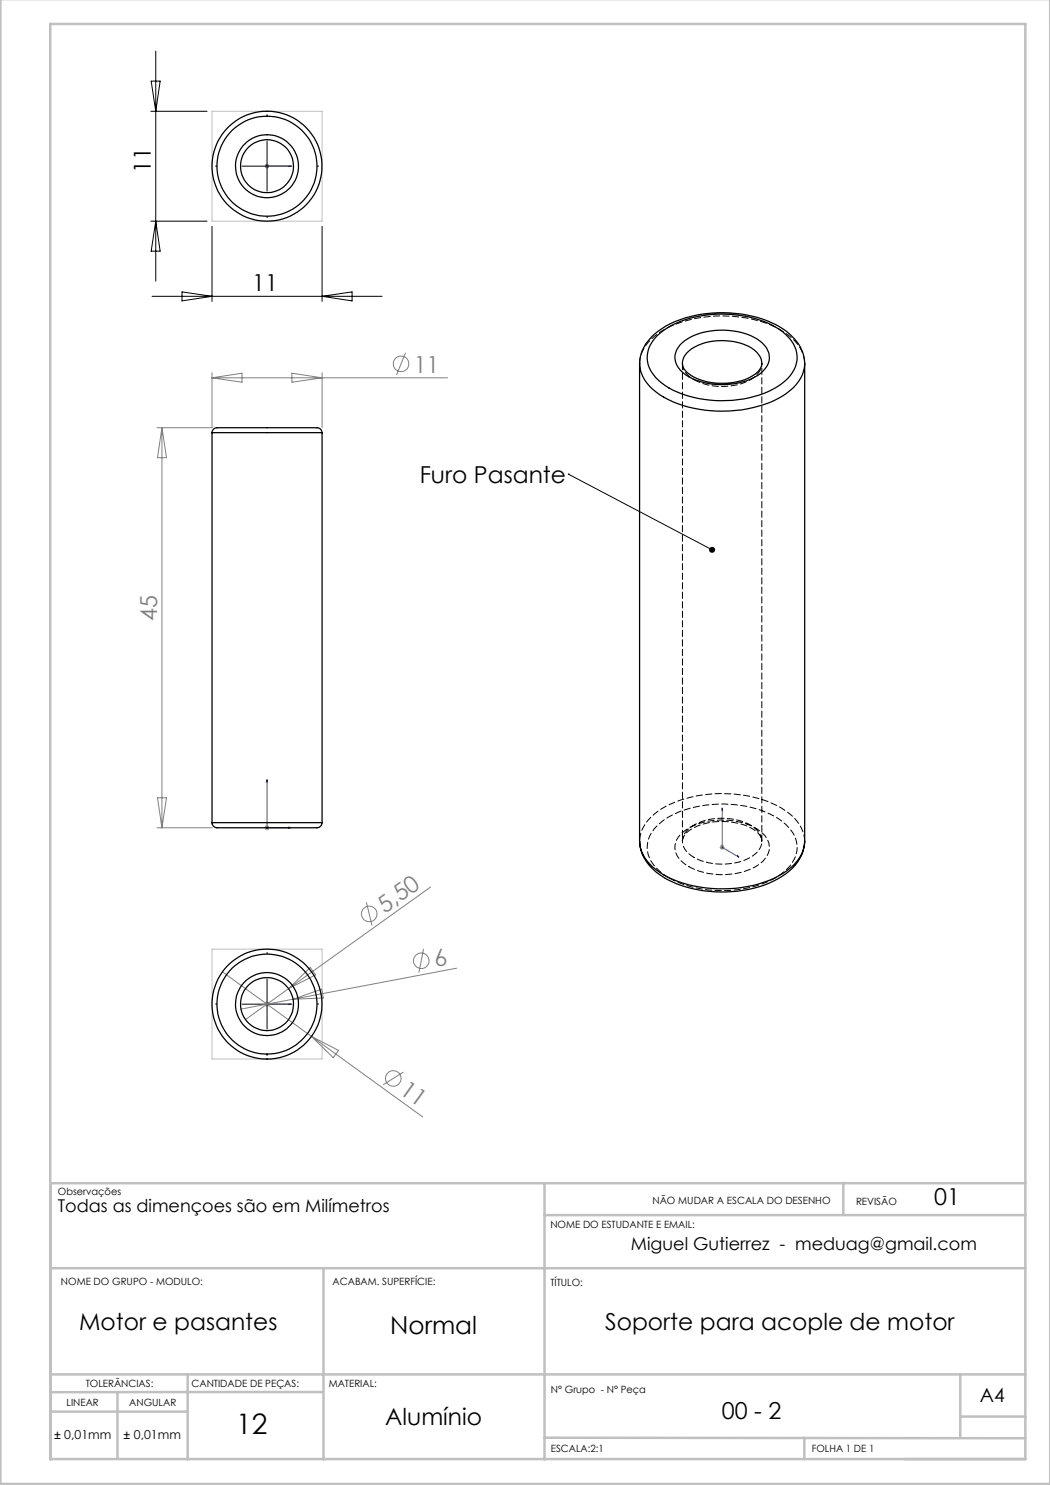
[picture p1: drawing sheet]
<svg xmlns="http://www.w3.org/2000/svg" width="210mm" height="297mm" viewBox="0 0 210 297" stroke-linecap="round" stroke-linejoin="round" font-family="sans-serif">
<g fill="none" stroke="#808080" stroke-width=".2">
<path d="M52.9 33.2h1M53.1 32.9l.7 .7M53.4 32.7v1.1M53.8 32.9l-.7 .7M42.4 74.5v11h-11M42.4 75.6h47.1M42.4 75.6l6-1v1.8zM58.4 74.6l6 1-6 .8zM64.4 74.5v11M81.1 70.6l-1.8 4.4M32.4 85.5v80.1M32.4 85.5l.9 6h-1.8z"/>
<path d="M31.5 159.6h1.8l-.9 6zM31.4 165.6h11M52.9 165.6h1M53.1 165.2l.7 .7M53.4 165.1v.9M53.8 165.2l-.7 .7M86.1 177.4l-37 26.5M143.9 169.5h1M144.1 169.1l.7 .7M144.4 169v1M144.8 169.1l-.7 .7M44.5 194.4l17.8 12.9"/>
<path d="M57.7 197.7l4.4-4.2 1 1.5zM58.6 199.8l-10.4 2M58.6 199.8l5.7-2 .4 1.8zM73.3 180.4l1.1 4.7M84.7 189.8l-.9 4.7M91.3 193.6l-32.7 6.2M52.9 200.8h1M53.1 200.5l.7 .7M53.4 200.3v1M53.8 200.5l-.7 .7M62.3 207.3l22.2 16.1M62.3 207.3l5.4 2.8-1.1 1.4z"/>
<path d="M80.7 214.4l-4.1 2.6"/>
<circle cx="80.2" cy="72.8" r="1.55"/>
<circle cx="73.8" cy="182.8" r="1.54"/>
<circle cx="84.3" cy="192.2" r="1.55"/>
<circle cx="78.6" cy="215.7" r="1.55"/>
</g>
<g fill="none" stroke="#00f" stroke-width=".2">
<path d="M53.3 33.2h.2zM53.4 33.2h.1M53.4 33.2h4.8M58.2 33.2h-.5h.5M53.4 155.9l.1 .5h-.2zM53.4 155.9v9.7h4.8M57.7 165.4l.5 .2-.5 .1zM144.4 161.6l.1 .5-.1-.1zM144.4 161.6v7.9l3.4 1.9M147.5 171.1l.3 .3-.3-.1zM53.3 200.8h.2zM53.4 200.8h.1"/>
<path d="M53.4 200.8h4.8M58.2 200.8h-.5h.5"/>
</g>
<path d="M43.4 33.2h-.3M53.4 23.2v-.3M63.4 33.2h.3M53.4 43.2v.3M53.4 190.8v-.3M43.4 200.8h-.3M53.4 210.8v.3M63.4 200.8h.3" fill="none" stroke="#000" stroke-width=".2" stroke-dasharray="15.2 1.3 1.3 1.3"/>
<g fill="none" stroke="#000" stroke-width=".2">
<path d="M30.2 16.2h1.8l-.8 6.1zM31.2 10.2v46M30.2 22.3h11.2M48.4 33.2h10M53.4 28.3v9.9M30.2 44.2h11.2M30.4 59.3h46M31.2 44.2l.8 6h-1.8zM36.4 58.4l6 .9-6 .9zM42.4 45.3v15M64.4 45.3v15M64.4 59.3l6-.9v1.8z"/>
<path d="M113.7 94.8h.1M113.7 94.8l28.7 15.2M53.4 195.8v10M48.4 200.8h10"/>
</g>
<path d="M42.4 22.3h22v21.9h-22zM42.4 189.8h22v22h-22z" fill="none" stroke="#c0c0c0" stroke-width=".2"/>
<g fill="none" stroke="#c0c0c0" stroke-width=".5">
<path d="M.1 -.1v296.9h209.9v-296.9M10.1 4.8h195v287h-195zM108.9 236.6v55.3M168.7 236.6v6.3M205.1 236.6h-195v55.3M10.1 253.6h195M64.7 253.6v38.3M108.9 243h96.2M10.4 274.9h194.7M23.5 278.4v13.3M37.3 278.4h27.3M37.5 278.4h-27.5"/>
<path d="M37.5 274.9v17M192.1 274.8v12.7M10.2 282.3h27.3M108.9 287.5l96.2 .2M160.9 287.5v4.3M192.1 283.3h13"/>
</g>
<path d="M142 109.6a.59 .59 0 0 1 .7-.1 .59 .59 0 0 1 .2 .7l-.5-.2 .5 .2a.59 .59 0 0 1-.8 .3 .59 .59 0 0 1-.1-.9z" fill="#000"/>
<g fill="#00f">
<path d="M57.7 165.4l.5 .2-.5 .1zM53.4 155.9l.1 .5h-.2z"/>
<path d="M57.7 33.2h.5zM53.3 33.2h.2zM57.7 200.8h.5zM53.3 200.8h.2z"/>
<path d="M147.5 171.1l.3 .3-.3-.1zM144.4 161.6l.1 .5-.1-.1z"/>
</g>
<g fill="none" stroke="#000" stroke-width=".25">
<path d="M128 72.7a8.4 8.4 0 0 1 4.4-7 24 24 0 0 1 17.9-2.5 14.9 14.9 0 0 1 9.5 5.8 6.6 6.6 0 0 1-1.8 9.1 21.4 21.4 0 0 1-13.3 4.1 21.6 21.6 0 0 1-14.2-4.4 7.2 7.2 0 0 1-2.6-5.1v95.5a7.8 7.8 0 0 0 4 6.3 25.5 25.5 0 0 0 20.9 2 12.5 12.5 0 0 0 7.7-6l.4-1.4v-.9M131.4 67.2a18.3 18.3 0 0 1 12.2-4.4 21.2 21.2 0 0 1 12.9 3.6 6.2 6.2 0 0 1 2.6 6.9 10.4 10.4 0 0 1-6.3 5.4 23.8 23.8 0 0 1-19-1.1 7.7 7.7 0 0 1-4.4-6 5.9 5.9 0 0 1 2-4.4zM136 69a12.6 12.6 0 0 1 10.8-2.8 9.4 9.4 0 0 1 6.5 3.4 3.7 3.7 0 0 1-1.1 5 14.1 14.1 0 0 1-12.3 1.7 6.3 6.3 0 0 1-4.9-4.2 3.8 3.8 0 0 1 1-3.1zM137.4 70.6a11.2 11.2 0 0 1 10.2-2.1 6.3 6.3 0 0 1 4.6 3.3 2.7 2.7 0 0 1-1.6 3.3 12.7 12.7 0 0 1-12.8-.3 2.57 2.57 0 0 1-.4-4.2zM160.9 72.7v95.5M42.4 86.5a1.17 1.17 0 0 1 1.6-1h14.5a22.5 22.5 0 0 1 5.5 .2l.2 .3 .2 .5M42.4 86.5h22M42.4 86.5v78M64.4 86.5v78M42.4 164.5a1.17 1.17 0 0 0 1.6 1.1h14.5a22.5 22.5 0 0 0 5.5-.2l.2-.3 .2-.6M42.4 164.5h22M128 168.3a8.8 8.8 0 0 0 5.1 7.4 25 25 0 0 0 22.4 .1 9 9 0 0 0 5.4-7.5"/>
<circle cx="53.4" cy="33.3" r="6.3"/>
<circle cx="53.4" cy="33.2" r="10"/>
<circle cx="53.4" cy="33.2" r="11"/>
<circle cx="53.4" cy="33.2" r="5.3"/>
<circle cx="53.4" cy="200.8" r="11"/>
<circle cx="53.4" cy="200.8" r="5.3"/>
<circle cx="53.4" cy="200.8" r="6.3"/>
<circle cx="53.4" cy="200.8" r="10"/>
</g>
<path d="M127.9 72.7a7.7 7.7 0 0 1 3.7-6 24 24 0 0 1 16.1-3.3 18.2 18.2 0 0 1 11.3 4.8 6.9 6.9 0 0 1 1.9 4.5M136.5 72.7v95.5M136.5 72.7a3.8 3.8 0 0 0 2.3 3.2M138.8 75.9a12.1 12.1 0 0 0 11.9-.4l.5-.4a3.8 3.8 0 0 0 1.1-1.8M152.4 72.9v-.2M133.8 175.6a7.6 7.6 0 0 1-4.4-6 7.3 7.3 0 0 1 4-6 23.5 23.5 0 0 1 17.9-1.8 11.8 11.8 0 0 1 7.7 5.5 5.8 5.8 0 0 1-2.2 7 19.6 19.6 0 0 1-12.7 3.8 21.1 21.1 0 0 1-10.3-2.5M136.5 168.2a3.8 3.8 0 0 1 2.8-2.9 13.1 13.1 0 0 1 11.8 .9l.9 .9 .4 1.1M137.8 173.3a14.5 14.5 0 0 0 13.8-.3 3.9 3.9 0 0 0 1.7-5.4 10.4 10.4 0 0 0-8.3-3.6 11.9 11.9 0 0 0-9 3 3.6 3.6 0 0 0 .6 5.5l1.2 .8M138.8 171.5a3.5 3.5 0 0 1-2-4.5 8 8 0 0 1 6.7-3.3 10.7 10.7 0 0 1 7.8 2.3 3.1 3.1 0 0 1-.6 5 12.1 12.1 0 0 1-11.9 .5M152.4 168.2v-95.5M160.9 168.2a7.7 7.7 0 0 0-4-6.2 24.9 24.9 0 0 0-18.6-2.6 15.5 15.5 0 0 0-9.2 5.3 6.7 6.7 0 0 0-1.2 3.5" fill="none" stroke="#000" stroke-width=".2" stroke-dasharray="1.3 .6"/>
<text font-size="5.6" x="47.2" y="286.8">12</text>
<text font-size="4.9" x="78.1" y="266.8">Normal</text>
<g font-size="4.7">
<text x="30.2" y="34.7" transform="rotate(-90 30.2 34.7)">11</text>
<text x="50.5" y="58.2">11</text>
<text x="83.9" y="96.5">Furo Pasante</text>
<text x="186.8" y="240.9">01</text>
<text x="15.8" y="266">Motor e pasantes</text>
<text x="121" y="266">Soporte para acople de motor</text>
<text x="77.1" y="285">Alumínio</text>
<text x="144.4" y="283.8">00 - 2</text>
</g>
<g font-size="4.7" fill="#808080">
<text x="82.7" y="74.5">11</text>
<text x="31.4" y="124.2" transform="rotate(-90 31.4 124.2)">45</text>
<text x="76.9" y="182.7" transform="rotate(-36 76.9 182.7)">5,50</text>
<text x="87.1" y="193.4" transform="rotate(-11 87.1 193.4)">6</text>
<text x="79.7" y="218.6" transform="rotate(36 79.7 218.6)">11</text>
</g>
<text font-size="3.9" x="196" y="280.4">A4</text>
<g font-size="3.5">
<text x="11.6" y="242.4">Todas as dimençoes são em Milímetros</text>
<text x="126.2" y="250.1">Miguel Gutierrez - meduag@gmail.com</text>
</g>
<g font-size="2.5">
<text x="10.8" y="287.8">± 0,01mm</text>
<text x="24.7" y="287.8">± 0,01mm</text>
</g>
<g font-size="2">
<text x="11.6" y="239.1">Observações</text>
<text x="110.1" y="245.5">NOME DO ESTUDANTE E EMAIL:</text>
<text x="130.5" y="240.8">NÃO MUDAR A ESCALA DO DESENHO</text>
<text x="171.2" y="241">REVISÃO</text>
<text x="12.2" y="256.9">NOME DO GRUPO - MODULO:</text>
<text x="66.5" y="256.9">ACABAM. SUPERFÍCIE:</text>
<text x="110.1" y="257.1">TÍTULO:</text>
<text x="13.3" y="281.2">LINEAR</text>
<text x="17.1" y="277.4">TOLERÂNCIAS:</text>
<text x="25.8" y="281.2">ANGULAR</text>
<text x="38.3" y="277.4">CANTIDADE DE PEÇAS:</text>
<text x="65.8" y="277.4">MATERIAL:</text>
<text x="110.2" y="278.5">N° Grupo - N° Peça</text>
<text x="110.2" y="290.5">ESCALA:2:1</text>
<text x="162.4" y="290.4">FOLHA 1 DE 1</text>
</g>
</svg>
